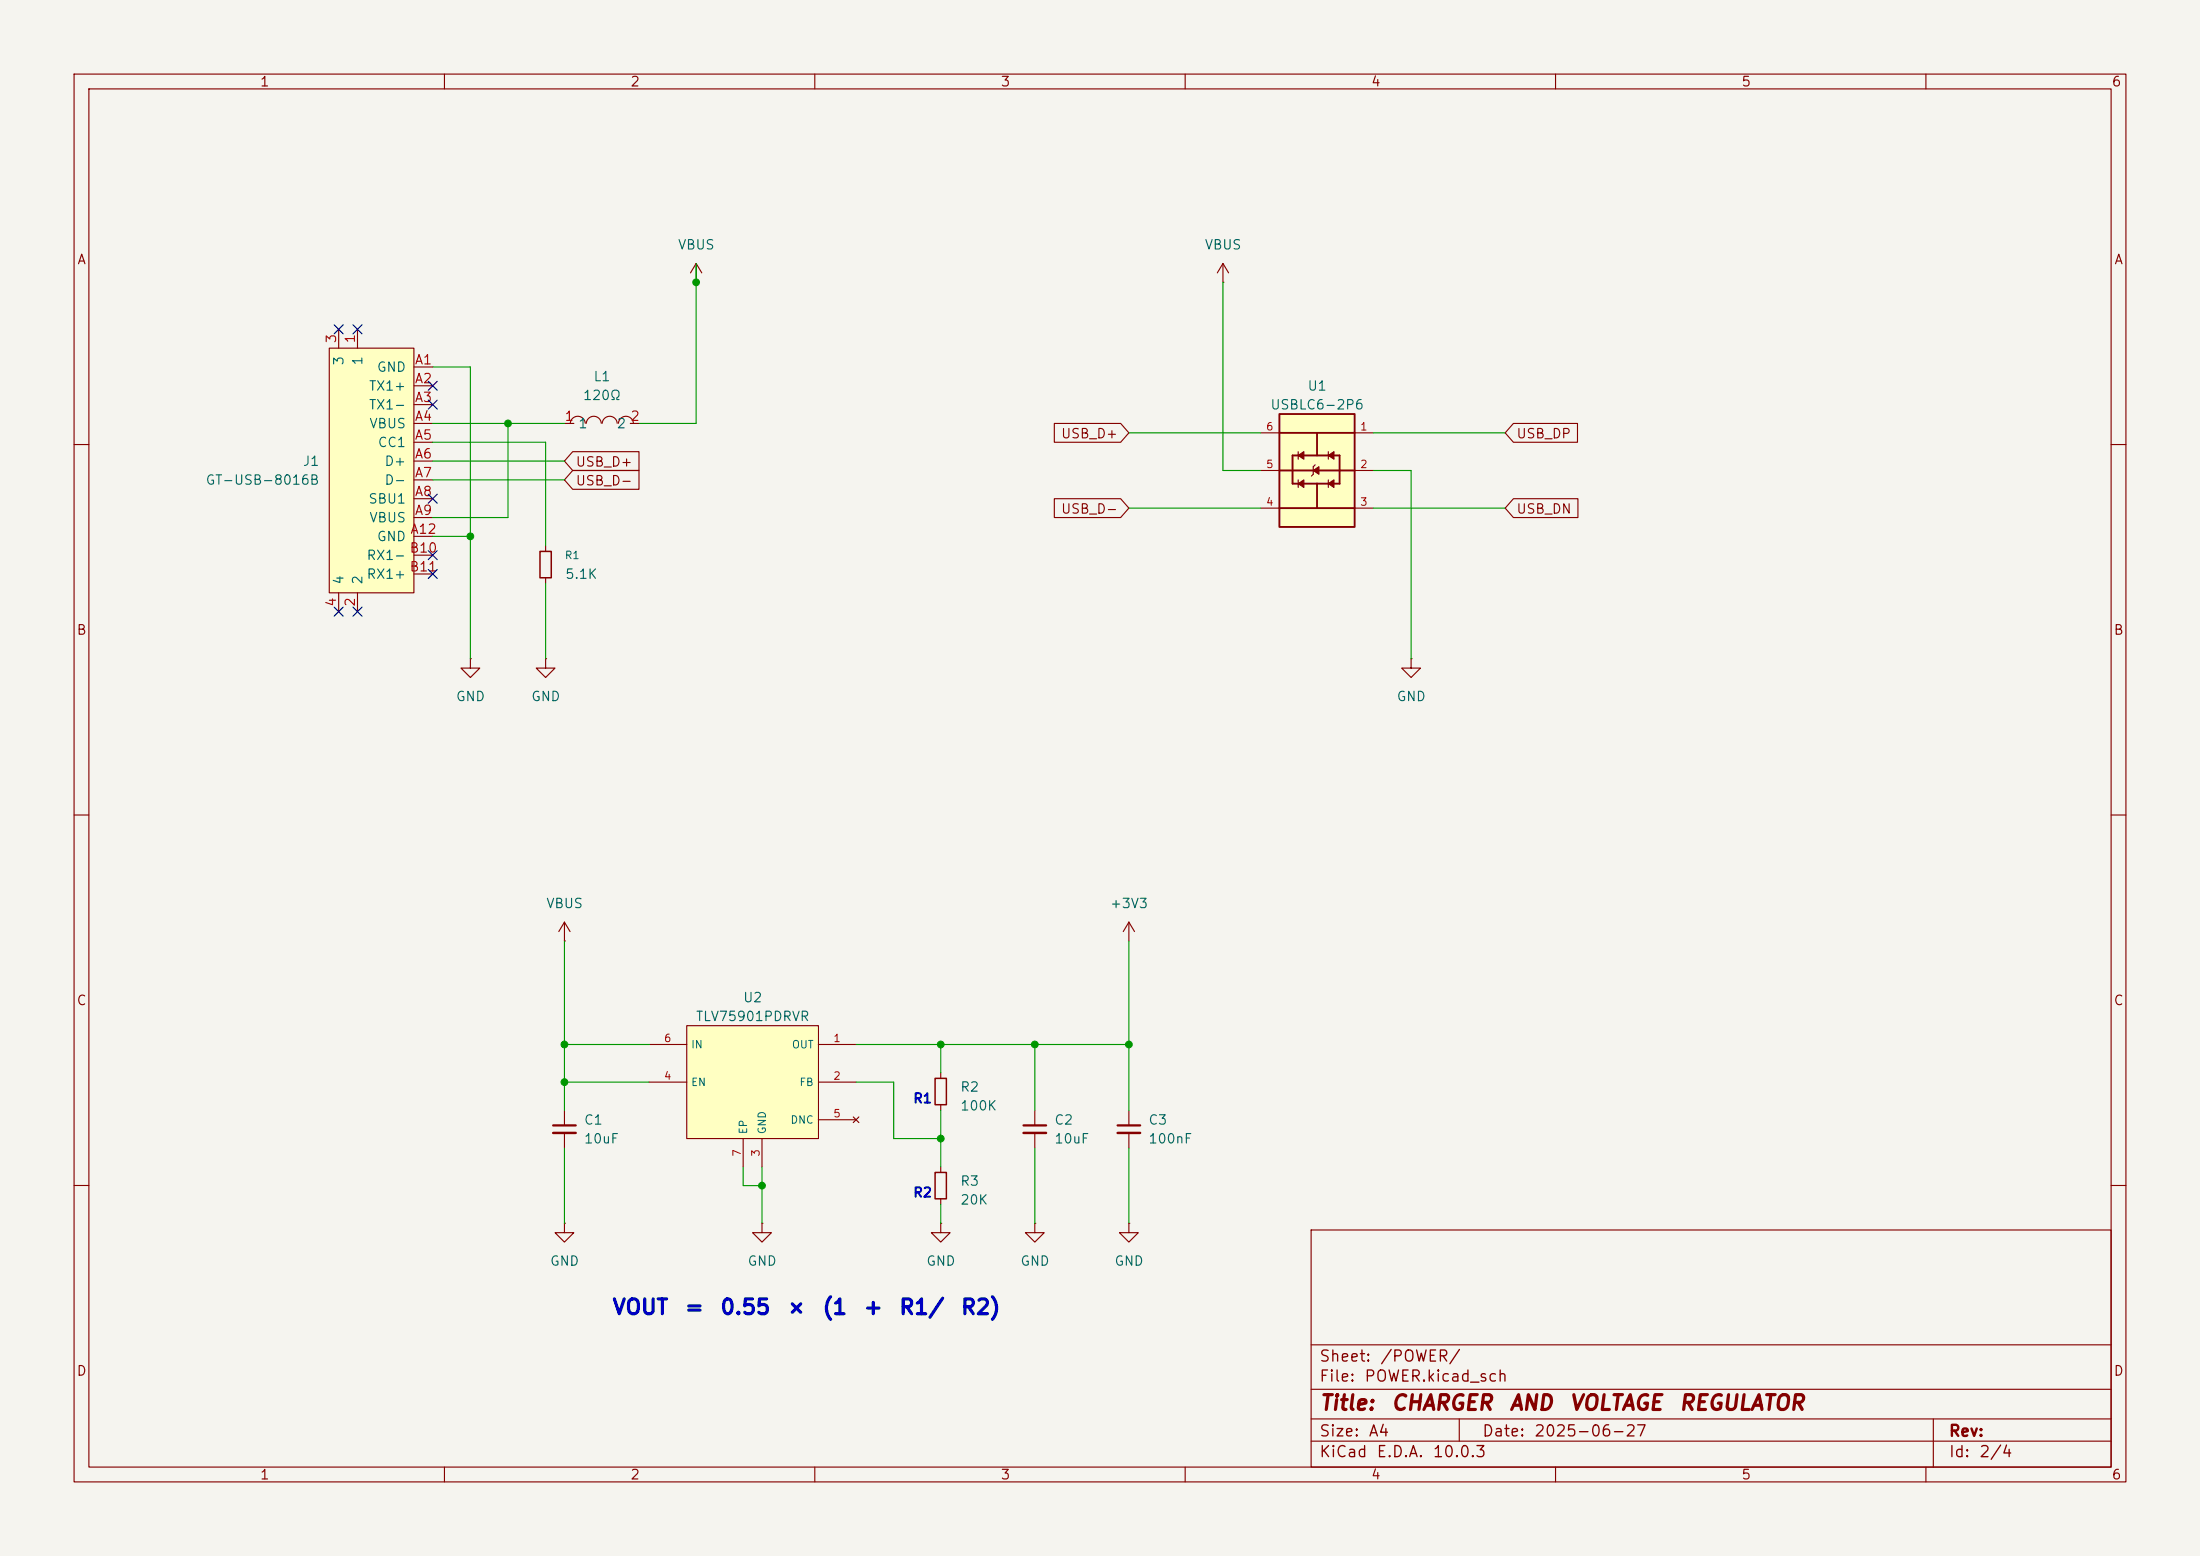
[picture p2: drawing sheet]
<svg xmlns="http://www.w3.org/2000/svg" width="297mm" height="210mm" viewBox="0 0 297 210" stroke-linecap="round" stroke-linejoin="round" font-family="sans-serif">
<path d="M0 0h297v210h-297z" fill="#f5f4ef" stroke="#f5f4ef" stroke-width=".14"/>
<g fill="none" stroke="#840000" stroke-width=".15">
<path d="M10 10h277v190h-277zM12 12h273v186h-273zM60 10v2M110 10v2M160 10v2M210 10v2M260 10v2M165.1 38.1h.1M165.1 35.6l-.8 1.2M165.1 35.6l.8 1.2M165.1 35.6v2.5M10 60h2"/>
<path d="M285 60h2M10 110h2M285 110h2M152.4 124.5l-.8 1.2M152.4 124.5l.8 1.2M152.4 124.5v2.5M76.2 149.9v2M76.2 152.9v2M127 144.8v.7M127 149.1v.8M127 157.5v.7M10 160h2"/>
<path d="M102.9 165.1v1.3h1.2l-1.2 1.2-1.3-1.2h1.3M102.9 165.1h.1M127 165.1v1.3h1.3l-1.3 1.2-1.3-1.2h1.3M127 165.1h.1M127 161.8v.8M139.7 165.1v1.3h1.3l-1.3 1.2-1.3-1.2h1.3M139.7 165.1h.1M152.4 165.1v1.3h1.3l-1.3 1.2-1.3-1.2h1.3M152.4 165.1h.1M177 166h108v32h-108zM285 160h2M60 198v2"/>
<path d="M110 198v2M160 198v2M177 194.5h108M177 191.5h108M177 187.5h108M177 181.5h108M197 191.5v3M210 198v2M260 198v2M261 191.5v6.5"/>
</g>
<path d="M74.7 151.9h3" fill="none" stroke="#840000" stroke-width=".3"/>
<path d="M74.7 152.9h3" fill="none" stroke="#840000" stroke-width=".33"/>
<path d="M126.2 145.5h1.6v3.6h-1.6zM126.2 158.2h1.6v3.6h-1.6z" fill="none" stroke="#840000" stroke-width=".2"/>
<path d="M172.7 55.9h10.2v15.2h-10.2z" fill="#ffffc2"/>
<path d="M172.7 55.9h10.2v15.2h-10.2zM172.7 58.4h10.2M177.8 58.4v3.1M172.7 68.6h10.2M172.7 63.5h10.2M174.5 61.5h6.3v3.8h-6.3zM177.8 65.3v3.3" fill="none" stroke="#840000" stroke-width=".25"/>
<g fill="none" stroke="#840000" stroke-width=".15">
<path d="M170.2 58.4h2.5M182.9 58.4h2.5M170.2 63.5h2.5M170.2 68.6h2.5M175.3 61v1M175.3 64.8v1M177.5 62.7l-.2 .3v1l-.3 .3M179.3 61v1M179.3 64.8v1M182.9 63.5h2.5M182.9 68.6h2.5M190.5 88.9v1.3h-1.3l1.3 1.2 1.3-1.2h-1.3"/>
<path d="M190.5 88.9h.1M139.7 149.9v2M139.7 152.9v2M152.4 149.9v2M152.4 152.9v2"/>
</g>
<g fill="#840000" stroke="#840000" stroke-width=".15">
<path d="M179.3 61.5l.8-.5v1z"/>
<path d="M179.3 65.3l.8-.5v1z"/>
<path d="M177.3 63.5l.8-.5v1z"/>
<path d="M175.3 61.5l.7-.5v1z"/>
<path d="M175.3 65.3l.7-.5v1z"/>
</g>
<path d="M138.2 151.9h3M150.9 151.9h3" fill="none" stroke="#840000" stroke-width=".3"/>
<path d="M138.2 152.9h3M150.9 152.9h3" fill="none" stroke="#840000" stroke-width=".33"/>
<path d="M44.4 47h11.5v33h-11.5z" fill="#ffffc2"/>
<g fill="none" stroke="#840000" stroke-width=".15">
<path d="M94 38.1h.1M94 35.6l-.8 1.2M94 35.6l.7 1.2M94 35.6v2.5M44.4 47h11.5v33h-11.5zM45.7 44.5v2.5M48.3 44.5v2.5M55.9 49.5h2.5M55.9 52.1h2.5M55.9 54.6h2.5M55.9 57.2h2.5M55.9 59.7h2.5"/>
<path d="M76.2 57.2h1.3M77 57.1a1.01 1.01 0 0 1 1-.9 1.01 1.01 0 0 1 1 .9M79.1 57.1a1.01 1.01 0 0 1 1.1-.9 1.01 1.01 0 0 1 1 .9M81.3 57.1a1.01 1.01 0 0 1 1-.9 1.01 1.01 0 0 1 1 .9M83.5 57.1a1.01 1.01 0 0 1 1-.9 1.01 1.01 0 0 1 1 .9M85.1 57.2h1.3M55.9 62.2h2.5M55.9 64.8h2.5M55.9 67.3h2.5M55.9 69.9h2.5M55.9 72.4h2.5M55.9 74.9h2.5"/>
<path d="M55.9 77.5h2.5M73.7 73.7v.7M73.7 78v.7M45.7 80v2.6M48.3 80v2.6M73.7 88.9v1.3h1.2l-1.2 1.2-1.3-1.2h1.3M73.7 88.9h.1M76.2 127h.1M76.2 124.5l-.8 1.2M76.2 124.5l.8 1.2M76.2 124.5v2.5M76.2 165.1v1.3h1.3l-1.3 1.2-1.3-1.2h1.3"/>
<path d="M76.2 165.1h.1"/>
</g>
<path d="M72.9 74.4h1.5v3.6h-1.5z" fill="none" stroke="#840000" stroke-width=".2"/>
<path d="M92.7 138.4h17.8v15.3h-17.8z" fill="#ffffc2"/>
<g fill="none" stroke="#840000" stroke-width=".15">
<path d="M142.3 57.1h9l1.1 1.3-1.1 1.3h-9zM204.3 57.1h8.7v2.6h-8.7l-1.1-1.3zM77.3 61h9v2.5h-9l-1.1-1.3zM77.3 63.5h9v2.5h-9l-1.1-1.2zM142.3 67.3h9l1.1 1.3-1.1 1.3h-9zM204.3 67.3h8.7v2.6h-8.7l-1.1-1.3zM63.5 88.9v1.3h1.3l-1.3 1.2-1.3-1.2h1.3M63.5 88.9h.1M92.7 138.4h17.8v15.3h-17.8zM87.6 141h5.1M87.6 146.1h5.1M100.3 153.7v3.8"/>
<path d="M102.9 153.7v3.8M110.5 141h5.1M110.5 146.1h5.1M110.5 151.1h5.1M115.2 150.7l.8 .8M116 150.7l-.8 .8"/>
</g>
<g fill="none" stroke="#009600" stroke-width=".15">
<path d="M94 35.6v21.6h-7.6M165.1 38.1v25.4h5.1M58.4 49.5h5.1v39.4M58.4 57.2h17.8M58.4 59.7h15.3v14M68.6 57.2v12.7h-10.2M152.4 58.4h17.8M185.4 58.4h17.8M58.4 72.4h5.1M58.4 64.8h17.8M58.4 62.2h17.8M73.7 78.7v10.2"/>
<path d="M152.4 68.6h17.8M185.4 68.6h17.8M185.4 63.5h5.1v25.4M76.2 127v22.9M152.4 127v22.9M76.2 154.9v10.2M76.2 141h11.4M76.2 146.1h11.4M100.3 157.5v2.5h2.6M102.9 157.5v7.6M115.6 141h36.8M115.6 146.1h5v7.6h6.4"/>
<path d="M127 141v3.8M127 149.9v7.6M139.7 141v8.9M139.7 154.9v10.2M152.4 154.9v10.2M127 162.6v2.5"/>
</g>
<g fill="none" stroke="#000084" stroke-width=".15">
<path d="M45.1 43.8l1.2 1.3M46.3 43.8l-1.2 1.3M47.7 43.8l1.2 1.3M48.9 43.8l-1.2 1.3M57.8 54l1.2 1.2M57.8 51.5l1.2 1.2M59 54l-1.2 1.2M59 51.5l-1.2 1.2M57.8 66.7l1.2 1.2M57.8 74.3l1.2 1.2M57.8 76.9l1.2 1.2M59 66.7l-1.2 1.2"/>
<path d="M59 74.3l-1.2 1.2M59 76.9l-1.2 1.2M45.1 81.9l1.2 1.3M46.3 81.9l-1.2 1.3M47.7 81.9l1.2 1.3M48.9 81.9l-1.2 1.3"/>
</g>
<g fill="#009600" stroke="#009600" stroke-width=".14">
<circle cx="76.2" cy="141" r=".46"/>
<circle cx="76.2" cy="146.1" r=".46"/>
<circle cx="63.5" cy="72.4" r=".46"/>
<circle cx="102.9" cy="160" r=".46"/>
<circle cx="152.4" cy="141" r=".46"/>
<circle cx="139.7" cy="141" r=".46"/>
<circle cx="127" cy="141" r=".46"/>
<circle cx="127" cy="153.7" r=".46"/>
<circle cx="68.6" cy="57.2" r=".46"/>
<circle cx="94" cy="38.1" r=".46"/>
</g>
<g font-size="2" fill="#0000c2">
<text x="82.5" y="177.9">VOUT</text>
<text x="92.3" y="177.9">=</text>
<text x="97.1" y="177.9">0.55</text>
<text x="106.1" y="177.9">×</text>
<text x="110.9" y="177.9">(1</text>
<text x="116.5" y="177.9">+</text>
<text x="121.3" y="177.9">R1/</text>
<text x="129.6" y="177.9">R2)</text>
</g>
<g font-size="2" fill="#840000">
<text x="178" y="190.8">Title:</text>
<text x="187.7" y="190.8">CHARGER</text>
<text x="203.6" y="190.8">AND</text>
<text x="211.7" y="190.8">VOLTAGE</text>
<text x="226.5" y="190.8">REGULATOR</text>
</g>
<g font-size="1.5" fill="#840000">
<text x="178" y="184.2">Sheet:</text>
<text x="186.2" y="184.2">/POWER/</text>
<text x="178" y="186.9">File:</text>
<text x="184.1" y="186.9">POWER.kicad_sch</text>
<text x="178" y="197.1">KiCad</text>
<text x="178" y="194.3">Size:</text>
<text x="184.7" y="194.3">A4</text>
<text x="185.7" y="197.1">E.D.A.</text>
<text x="193.3" y="197.1">10.0.3</text>
<text x="200" y="194.3">Date:</text>
<text x="207" y="194.3">2025-06-27</text>
<text x="263" y="194.3">Rev:</text>
<text x="263" y="197.1">Id:</text>
<text x="267.1" y="197.1">2/4</text>
</g>
<g font-size="1.3" fill="#840000">
<text x="35" y="12">1</text>
<text x="85" y="12">2</text>
<text x="135" y="12">3</text>
<text x="185" y="12">4</text>
<text x="235" y="12">5</text>
<text x="285" y="12">6</text>
<text x="10.3" y="36">A</text>
<text x="285.3" y="36">A</text>
<text x="143.1" y="59.5">USB_D+</text>
<text x="204.6" y="59.5">USB_DP</text>
<text x="77.6" y="63.3">USB_D+</text>
<text x="77.6" y="65.8">USB_D-</text>
<text x="143.1" y="69.6">USB_D-</text>
<text x="204.6" y="69.6">USB_DN</text>
<text x="10.3" y="86">B</text>
<text x="285.3" y="86">B</text>
<text x="10.3" y="136">C</text>
<text x="285.3" y="136">C</text>
<text x="10.3" y="186">D</text>
<text x="285.3" y="186">D</text>
<text x="35" y="200">1</text>
<text x="85" y="200">2</text>
<text x="135" y="200">3</text>
<text x="185" y="200">4</text>
<text x="235" y="200">5</text>
<text x="285" y="200">6</text>
</g>
<g font-size="1.3" fill="#006464">
<text x="91.4" y="34">VBUS</text>
<text x="162.5" y="34">VBUS</text>
<text x="46.7" y="49.4" transform="rotate(-90 46.7 49.4)">3</text>
<text x="49.2" y="49.4" transform="rotate(-90 49.2 49.4)">1</text>
<text x="49.7" y="53">TX1+</text>
<text x="50.8" y="50.5">GND</text>
<text x="80" y="51.8">L1</text>
<text x="176.4" y="53">U1</text>
<text x="49.7" y="55.6">TX1-</text>
<text x="49.8" y="58.1">VBUS</text>
<text x="78" y="58.1">1</text>
<text x="78.6" y="54.3">120Ω</text>
<text x="83.2" y="58.1">2</text>
<text x="171.4" y="55.6">USBLC6-2P6</text>
<text x="27.7" y="65.7">GT-USB-8016B</text>
<text x="40.8" y="63.2">J1</text>
<text x="50.9" y="60.7">CC1</text>
<text x="51.8" y="63.2">D+</text>
<text x="51.8" y="65.7">D-</text>
<text x="49.6" y="68.3">SBU1</text>
<text x="49.8" y="70.8">VBUS</text>
<text x="49.4" y="75.9">RX1-</text>
<text x="50.8" y="73.4">GND</text>
<text x="46.7" y="79" transform="rotate(-90 46.7 79)">4</text>
<text x="49.2" y="79" transform="rotate(-90 49.2 79)">2</text>
<text x="49.4" y="78.4">RX1+</text>
<text x="76.2" y="78.4">5.1K</text>
<text x="61.5" y="95">GND</text>
<text x="71.6" y="95">GND</text>
<text x="188.5" y="95">GND</text>
<text x="73.6" y="122.9">VBUS</text>
<text x="149.8" y="122.9">+3V3</text>
<text x="100.2" y="135.6">U2</text>
<text x="93.8" y="138.1">TLV75901PDRVR</text>
<text x="129.5" y="147.7">R2</text>
<text x="78.7" y="152.1">C1</text>
<text x="78.7" y="154.6">10uF</text>
<text x="129.5" y="150.2">100K</text>
<text x="142.2" y="152.1">C2</text>
<text x="142.2" y="154.6">10uF</text>
<text x="154.9" y="152.1">C3</text>
<text x="154.9" y="154.6">100nF</text>
<text x="129.5" y="160.4">R3</text>
<text x="129.5" y="162.9">20K</text>
<text x="74.2" y="171.2">GND</text>
<text x="100.8" y="171.2">GND</text>
<text x="125" y="171.2">GND</text>
<text x="137.7" y="171.2">GND</text>
<text x="150.4" y="171.2">GND</text>
</g>
<g font-size="1.3" fill="#a90000">
<text x="45.7" y="46.4" transform="rotate(-90 45.7 46.4)">3</text>
<text x="48.2" y="46.4" transform="rotate(-90 48.2 46.4)">1</text>
<text x="55.9" y="49.5">A1</text>
<text x="55.9" y="52">A2</text>
<text x="55.9" y="54.6">A3</text>
<text x="55.9" y="57.1">A4</text>
<text x="55.9" y="59.7">A5</text>
<text x="76.1" y="57.1">1</text>
<text x="85" y="57.1">2</text>
<text x="55.9" y="62.2">A6</text>
<text x="55.9" y="64.7">A7</text>
<text x="55.9" y="67.3">A8</text>
<text x="55.9" y="69.8">A9</text>
<text x="55.2" y="74.9">B10</text>
<text x="55.2" y="77.4">B11</text>
<text x="55.3" y="72.4">A12</text>
<text x="45.7" y="82" transform="rotate(-90 45.7 82)">4</text>
<text x="48.2" y="82" transform="rotate(-90 48.2 82)">2</text>
</g>
<g font-size="1.3" fill="#0000c2">
<text x="123.2" y="149.2">R1</text>
<text x="123.2" y="161.9">R2</text>
</g>
<g font-size="1" fill="#a90000">
<text x="170.8" y="58.3">6</text>
<text x="183.5" y="58.3">1</text>
<text x="170.8" y="63.4">5</text>
<text x="183.5" y="63.4">2</text>
<text x="170.8" y="68.5">4</text>
<text x="183.5" y="68.5">3</text>
<text x="89.6" y="140.9">6</text>
<text x="112.4" y="140.9">1</text>
<text x="89.6" y="146">4</text>
<text x="112.4" y="146">2</text>
<text x="112.4" y="151.1">5</text>
<text x="100.3" y="156.2" transform="rotate(-90 100.3 156.2)">7</text>
<text x="102.8" y="156.2" transform="rotate(-90 102.8 156.2)">3</text>
</g>
<g font-size="1" fill="#006464">
<text x="76.2" y="75.7">R1</text>
<text x="93.2" y="141.7">IN</text>
<text x="106.8" y="141.7">OUT</text>
<text x="93.2" y="146.8">EN</text>
<text x="107.8" y="146.8">FB</text>
<text x="101.1" y="153.2" transform="rotate(-90 101.1 153.2)">EP</text>
<text x="103.6" y="153.2" transform="rotate(-90 103.6 153.2)">GND</text>
<text x="106.6" y="151.9">DNC</text>
</g>
</svg>
